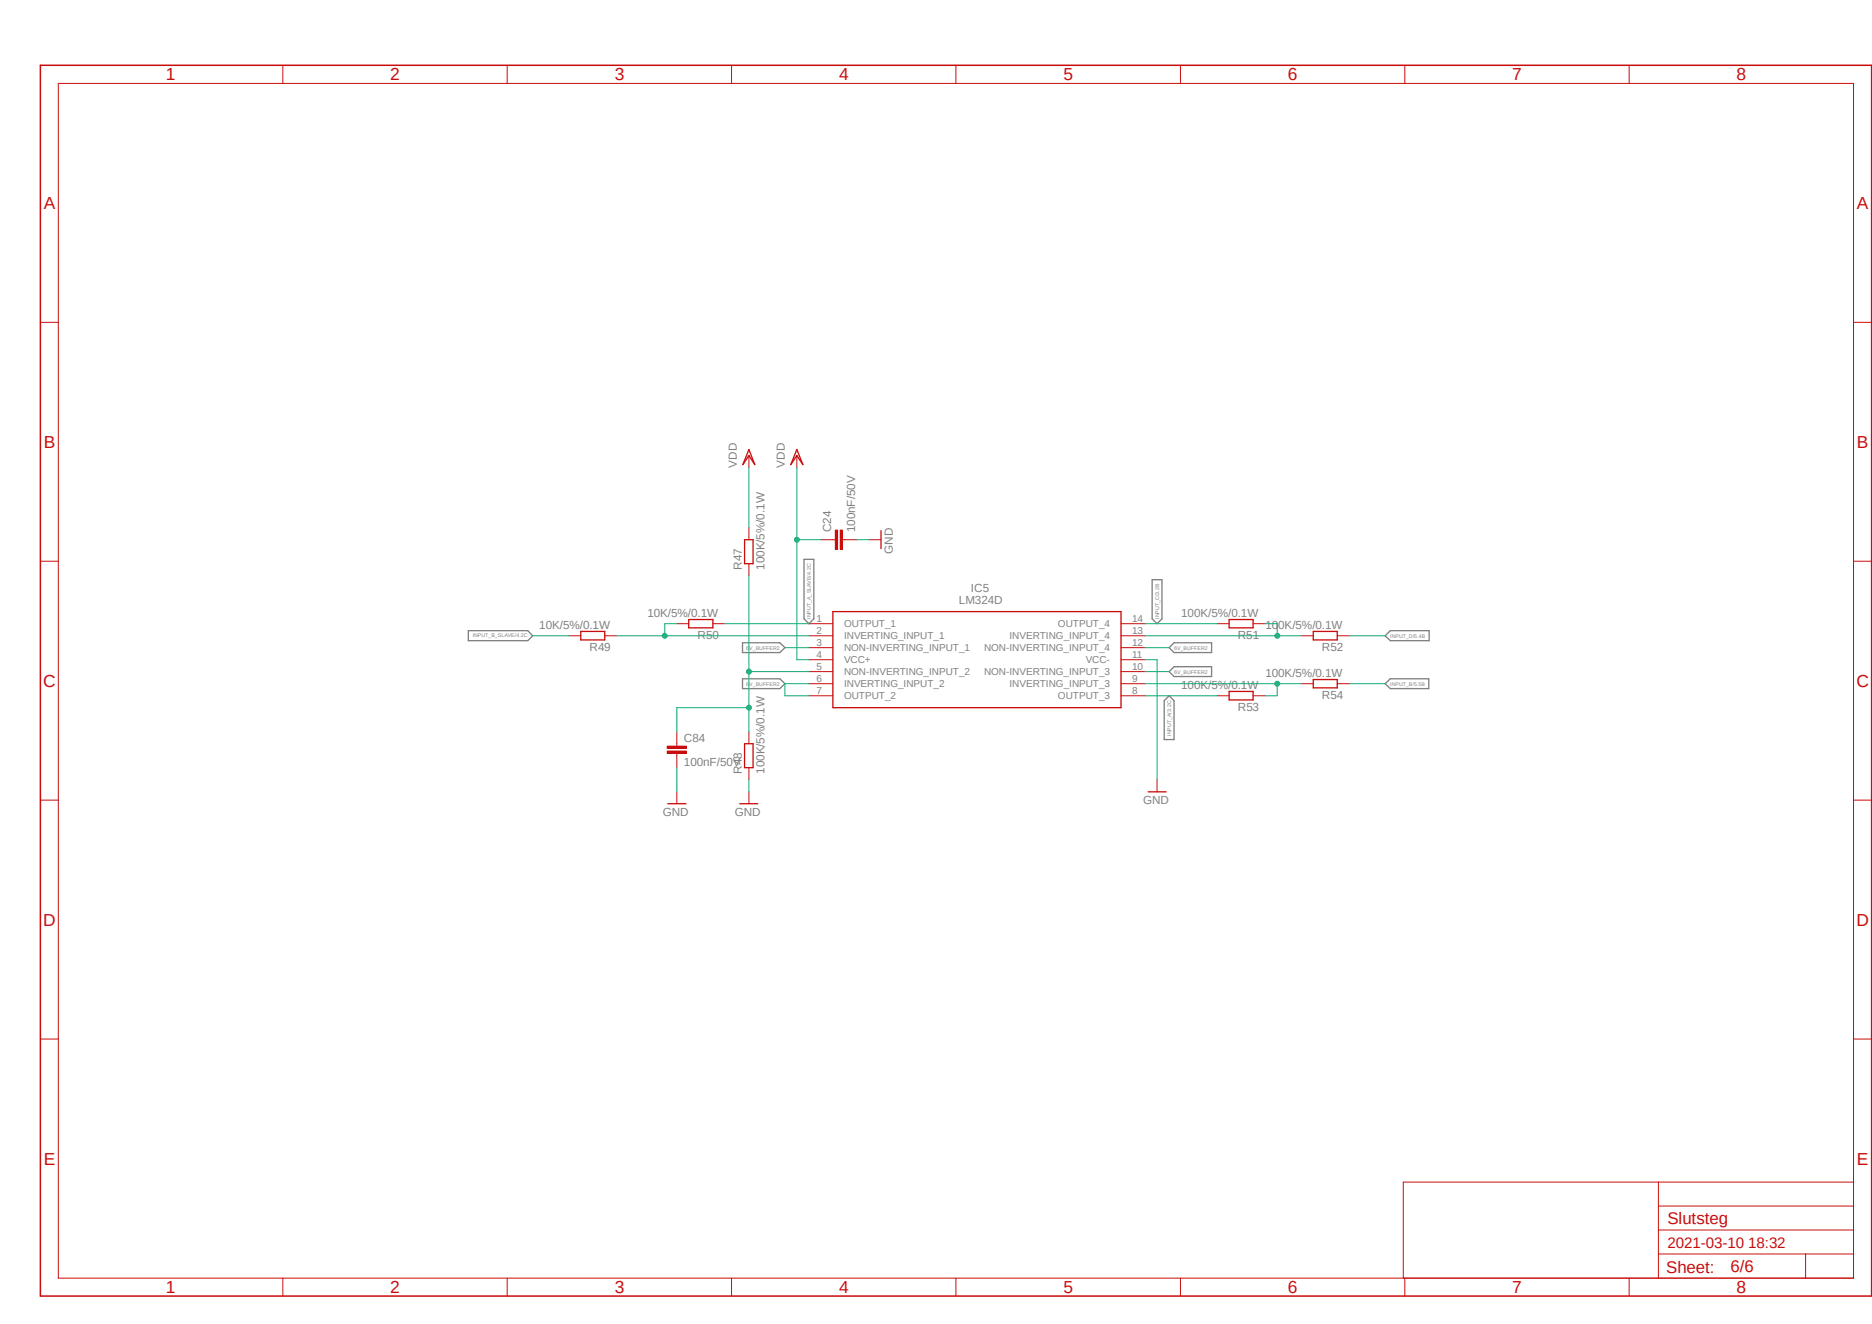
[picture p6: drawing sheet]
<svg xmlns="http://www.w3.org/2000/svg" width="420mm" height="297mm" viewBox="0 0 420 297" stroke-linecap="round" stroke-linejoin="round" font-family="sans-serif">
<path d="M8.5 14.3l411.5 276.9M420 14.5l-411.5 276.8" fill="none" stroke="#fff" stroke-width=".22"/>
<path d="M180.4 125.5h2.2v13.3l-1.1 1.1-1.1-1.1zM258.5 130h2.2v8.8l-1.1 1.1-1.1-1.1zM105.1 141.5h13.3l1.1 1.1-1.1 1.1h-13.3zM166.6 152.3h8.4l1.1 1.1-1.1 1.1h-8.4zM166.6 144.2h8.4l1.1 1.1-1.1 1.1h-8.4zM262.3 145.3l1.1-1.1h8.4v2.2h-8.4zM262.3 150.7l1.1-1.1h8.4v2.2h-8.4zM262.3 156.1l1.1 1.1v8.7h-2.2v-8.7zM310.8 153.4l1.1-1.1h8.6v2.2h-8.6zM311.9 141.5h8.7v2.2h-8.7l-1.1-1.1z" fill="none" stroke="#808080" stroke-width=".3"/>
<g fill="none" stroke="#c90d0c" stroke-width=".3">
<path d="M168 100.8l1.3 3.4-1.3-2-1.3 2zM178.8 100.8l1.3 3.4-1.3-2-1.4 2zM197.7 119v4.1M154.5 139h5.4v1.8h-5.4zM167 121.1h2v5.3h-2zM186.9 137.2h64.6v21.5h-64.6zM275.8 139h5.3v1.8h-5.3zM130.3 141.6h5.4v2h-5.4zM275.8 155.1h5.3v1.9h-5.3zM294.6 141.6h5.4v2h-5.4zM294.6 152.4h5.4v1.9h-5.4zM167 166.8h2v5.4h-2z"/>
<path d="M257.6 177.6h4M149.8 180.3h4.1M166 180.3h4"/>
</g>
<g fill="none" stroke="#c90d0c" stroke-width=".22">
<path d="M13.1 18.7h402.7v268h-402.7zM63.5 14.6v4.1M113.8 14.6v4.1M164.1 14.6v4.1M214.5 14.6v4.1M264.8 14.6v4.1M315.2 14.6v4.1M365.5 14.6v4.1M9.1 72.3h4M415.8 72.3h4.1M168 102.2v2.7M168 118.4v2.7"/>
<path d="M178.8 102.2v2.7M9.1 125.9h4M151.8 139.9h2.7M159.9 139.9h2.7M168 126.4v2.7M181.5 139.9h5.4M194.9 121.1h2.8M251.5 139.9h5.4M273 139.9h2.8M281.1 139.9h2.7M415.8 125.9h4.1M127.6 142.6h2.7"/>
<path d="M135.7 142.6h2.7M181.5 142.6h5.4M181.5 145.3h5.4M181.5 148h5.4M181.5 150.7h5.4M181.5 153.4h5.4M181.5 156.1h5.4M251.5 142.6h5.4M251.5 145.3h5.4M251.5 148h5.4M251.5 150.7h5.4M251.5 153.4h5.4"/>
<path d="M251.5 156.1h5.4M273 156.1h2.8M281.1 156.1h2.7M291.9 142.6h2.7M291.9 153.4h2.7M300 142.6h2.7M300 153.4h2.7M9.1 179.5h4M151.8 166.8v.6M151.8 169v.5M151.8 177.6v2.7M168 164.2v2.6"/>
<path d="M168 172.2v2.7M168 177.6v2.7M259.6 174.9v2.7M415.8 179.5h4.1M9.1 233.1h4M415.8 233.1h4.1M372.1 265.2v21.5M372.1 275.9h43.7M372.1 270.6h43.7M415.8 265.2h-101v21.5M63.5 286.7v4M113.8 286.7v4"/>
<path d="M164.1 286.7v4M214.5 286.7v4M264.8 286.7v4M315.2 286.7v4M365.5 286.7v4M372.1 281.3h43.7M405.1 281.3v5.4"/>
</g>
<path d="M9.1 14.6h410.8v276.1h-410.8z" fill="none" stroke="#c90d0c" stroke-width=".34"/>
<path d="M149.7 168.5h4.3v.5h-4.3z" fill-rule="evenodd" fill="#c90d0c"/>
<path d="M149.7 168.5h4.3v.5h-4.3z" fill="none" stroke="#c90d0c" stroke-width=".22"/>
<path d="M149.7 167.4h4.3v.5h-4.3z" fill-rule="evenodd" fill="#c90d0c"/>
<path d="M186.9 121.1h.5M189 121.1h.6M149.7 167.4h4.3v.5h-4.3zM151.8 164.2v2.6M151.8 169.5v2.7" fill="none" stroke="#c90d0c" stroke-width=".22"/>
<path d="M188.5 118.9h.5v4.3h-.5z" fill-rule="evenodd" fill="#c90d0c"/>
<path d="M188.5 118.9h.5v4.3h-.5z" fill="none" stroke="#c90d0c" stroke-width=".22"/>
<path d="M187.4 118.9h.5v4.3h-.5z" fill-rule="evenodd" fill="#c90d0c"/>
<path d="M187.4 118.9h.5v4.3h-.5zM184.1 121.1h2.8M189.6 121.1h2.6" fill="none" stroke="#c90d0c" stroke-width=".22"/>
<path d="M178.8 104.9v43.1h2.7M178.8 121.1h5.3M192.2 121.1h2.7M256.9 148h2.7v26.9M151.8 172.2v5.4M168 174.9v2.7" fill="none" stroke="#0dab76" stroke-width=".22"/>
<circle cx="178.8" cy="121.1" r=".55" fill="#0dab76"/>
<g fill="none" stroke="#0dab76" stroke-width=".22">
<path d="M168 104.9v13.5M168 129.1v35.1M168 158.7h-16.2v5.5"/>
<circle cx="178.8" cy="121.1" r=".55"/>
</g>
<circle cx="168" cy="158.7" r=".55" fill="#0dab76"/>
<g fill="none" stroke="#0dab76" stroke-width=".22">
<path d="M168 150.7h13.5"/>
<circle cx="168" cy="158.7" r=".55"/>
</g>
<circle cx="168" cy="150.7" r=".55" fill="#0dab76"/>
<g fill="none" stroke="#0dab76" stroke-width=".22">
<path d="M151.8 139.9h-2.7v2.7M119.5 142.6h8.1M138.4 142.6h43.1M176.1 145.3h5.4M181.5 153.4h-5.4v2.7h5.4M256.9 145.3h5.4M256.9 150.7h5.4"/>
<circle cx="168" cy="150.7" r=".55"/>
</g>
<circle cx="149.1" cy="142.6" r=".55" fill="#0dab76"/>
<g fill="none" stroke="#0dab76" stroke-width=".22">
<path d="M283.8 139.9h2.8v2.7M256.9 142.6h35M302.7 142.6h8.1"/>
<circle cx="149.1" cy="142.6" r=".55"/>
</g>
<circle cx="286.6" cy="142.6" r=".55" fill="#0dab76"/>
<g fill="none" stroke="#0dab76" stroke-width=".22">
<path d="M256.9 156.1h16.1M256.9 153.4h35M286.6 153.4v2.7h-2.8"/>
<circle cx="286.6" cy="142.6" r=".55"/>
</g>
<circle cx="286.6" cy="153.4" r=".55" fill="#0dab76"/>
<g fill="none" stroke="#0dab76" stroke-width=".22">
<path d="M162.6 139.9h18.9M256.9 139.9h16.1M302.7 153.4h8.1"/>
<circle cx="286.6" cy="153.4" r=".55"/>
</g>
<g font-size="3.9" fill="#c90d0c">
<text x="37.2" y="18">1</text>
<text x="87.5" y="18">2</text>
<text x="137.9" y="18">3</text>
<text x="188.3" y="18">4</text>
<text x="238.6" y="18">5</text>
<text x="288.9" y="18">6</text>
<text x="339.3" y="18">7</text>
<text x="389.6" y="18">8</text>
<text x="9.8" y="46.9">A</text>
<text x="416.6" y="46.9">A</text>
<text x="9.8" y="100.5">B</text>
<text x="416.6" y="100.5">B</text>
<text x="9.7" y="154.1">C</text>
<text x="416.5" y="154.1">C</text>
<text x="9.7" y="207.6">D</text>
<text x="416.5" y="207.6">D</text>
<text x="9.8" y="261.3">E</text>
<text x="416.6" y="261.3">E</text>
<text x="37.2" y="290.1">1</text>
<text x="87.5" y="290.1">2</text>
<text x="137.9" y="290.1">3</text>
<text x="188.3" y="290.1">4</text>
<text x="238.6" y="290.1">5</text>
<text x="288.9" y="290.1">6</text>
<text x="339.3" y="290.1">7</text>
<text x="389.6" y="290.1">8</text>
</g>
<g font-size="3.8" fill="#c90d0c">
<text x="374.1" y="274.6">Slutsteg</text>
<text x="373.8" y="285.5">Sheet:</text>
<text x="388.2" y="285.4">6/6</text>
</g>
<text font-size="3.4" fill="#c90d0c" x="374.1" y="280">2021-03-10 18:32</text>
<g font-size="2.6" fill="#808080">
<text x="165.3" y="104.9" transform="rotate(-90 165.3 104.9)">VDD</text>
<text x="176.1" y="104.9" transform="rotate(-90 176.1 104.9)">VDD</text>
<text x="186.5" y="119.4" transform="rotate(-90 186.5 119.4)">C24</text>
<text x="191.9" y="119.4" transform="rotate(-90 191.9 119.4)">100nF/50V</text>
<text x="200.3" y="124.2" transform="rotate(-90 200.3 124.2)">GND</text>
<text x="166.4" y="127.8" transform="rotate(-90 166.4 127.8)">R47</text>
<text x="171.5" y="127.8" transform="rotate(-90 171.5 127.8)">100K/5%/0.1W</text>
<text x="215.1" y="135.5">LM324D</text>
<text x="217.8" y="132.8">IC5</text>
<text x="121" y="141">10K/5%/0.1W</text>
<text x="145.2" y="138.3">10K/5%/0.1W</text>
<text x="156.5" y="143.4">R50</text>
<text x="265" y="138.3">100K/5%/0.1W</text>
<text x="277.7" y="143.4">R51</text>
<text x="283.9" y="141">100K/5%/0.1W</text>
<text x="132.2" y="146.1">R49</text>
<text x="296.6" y="146.1">R52</text>
<text x="265" y="154.5">100K/5%/0.1W</text>
<text x="283.9" y="151.8">100K/5%/0.1W</text>
<text x="277.7" y="159.6">R53</text>
<text x="296.6" y="156.9">R54</text>
<text x="153.5" y="166.5">C84</text>
<text x="153.5" y="171.8">100nF/50V</text>
<text x="166.4" y="173.6" transform="rotate(-90 166.4 173.6)">R48</text>
<text x="171.5" y="173.6" transform="rotate(-90 171.5 173.6)">100K/5%/0.1W</text>
<text x="148.7" y="183">GND</text>
<text x="164.8" y="183">GND</text>
<text x="256.5" y="180.3">GND</text>
</g>
<g font-size="2.2" fill="#808080">
<text x="183.2" y="139.5">1</text>
<text x="183.2" y="142.2">2</text>
<text x="189.4" y="140.7">OUTPUT_1</text>
<text x="189.4" y="143.4">INVERTING_INPUT_1</text>
<text x="226.5" y="143.4">INVERTING_INPUT_4</text>
<text x="237.4" y="140.7">OUTPUT_4</text>
<text x="254" y="139.5">14</text>
<text x="254" y="142.2">13</text>
<text x="183.2" y="144.9">3</text>
<text x="183.2" y="147.6">4</text>
<text x="189.4" y="146.1">NON-INVERTING_INPUT_1</text>
<text x="189.4" y="148.8">VCC+</text>
<text x="220.8" y="146.1">NON-INVERTING_INPUT_4</text>
<text x="243.6" y="148.8">VCC-</text>
<text x="254" y="144.9">12</text>
<text x="254" y="147.6">11</text>
<text x="183.2" y="150.3">5</text>
<text x="183.2" y="153">6</text>
<text x="183.2" y="155.7">7</text>
<text x="189.4" y="151.5">NON-INVERTING_INPUT_2</text>
<text x="189.4" y="154.2">INVERTING_INPUT_2</text>
<text x="220.8" y="151.5">NON-INVERTING_INPUT_3</text>
<text x="226.5" y="154.2">INVERTING_INPUT_3</text>
<text x="254" y="150.3">10</text>
<text x="254" y="153">9</text>
<text x="254" y="155.7">8</text>
<text x="189.4" y="156.9">OUTPUT_2</text>
<text x="237.4" y="156.9">OUTPUT_3</text>
</g>
<g font-size="1.2" fill="#808080">
<text x="106" y="143">INPUT_B_SLAVE/4.2C</text>
<text x="181.9" y="138.8" transform="rotate(-90 181.9 138.8)">INPUT_A_SLAVE/4.2C</text>
<text x="260.1" y="138.8" transform="rotate(-90 260.1 138.8)">INPUT_C/3.2B</text>
<text x="311.9" y="143">INPUT_D/5.4B</text>
<text x="167.4" y="145.7">6V_BUFFER2</text>
<text x="263.4" y="145.7">6V_BUFFER2</text>
<text x="167.4" y="153.8">6V_BUFFER2</text>
<text x="263.4" y="151.1">6V_BUFFER2</text>
<text x="311.9" y="153.8">INPUT_B/5.5B</text>
<text x="262.7" y="165.1" transform="rotate(-90 262.7 165.1)">INPUT_A/3.2C</text>
</g>
</svg>
